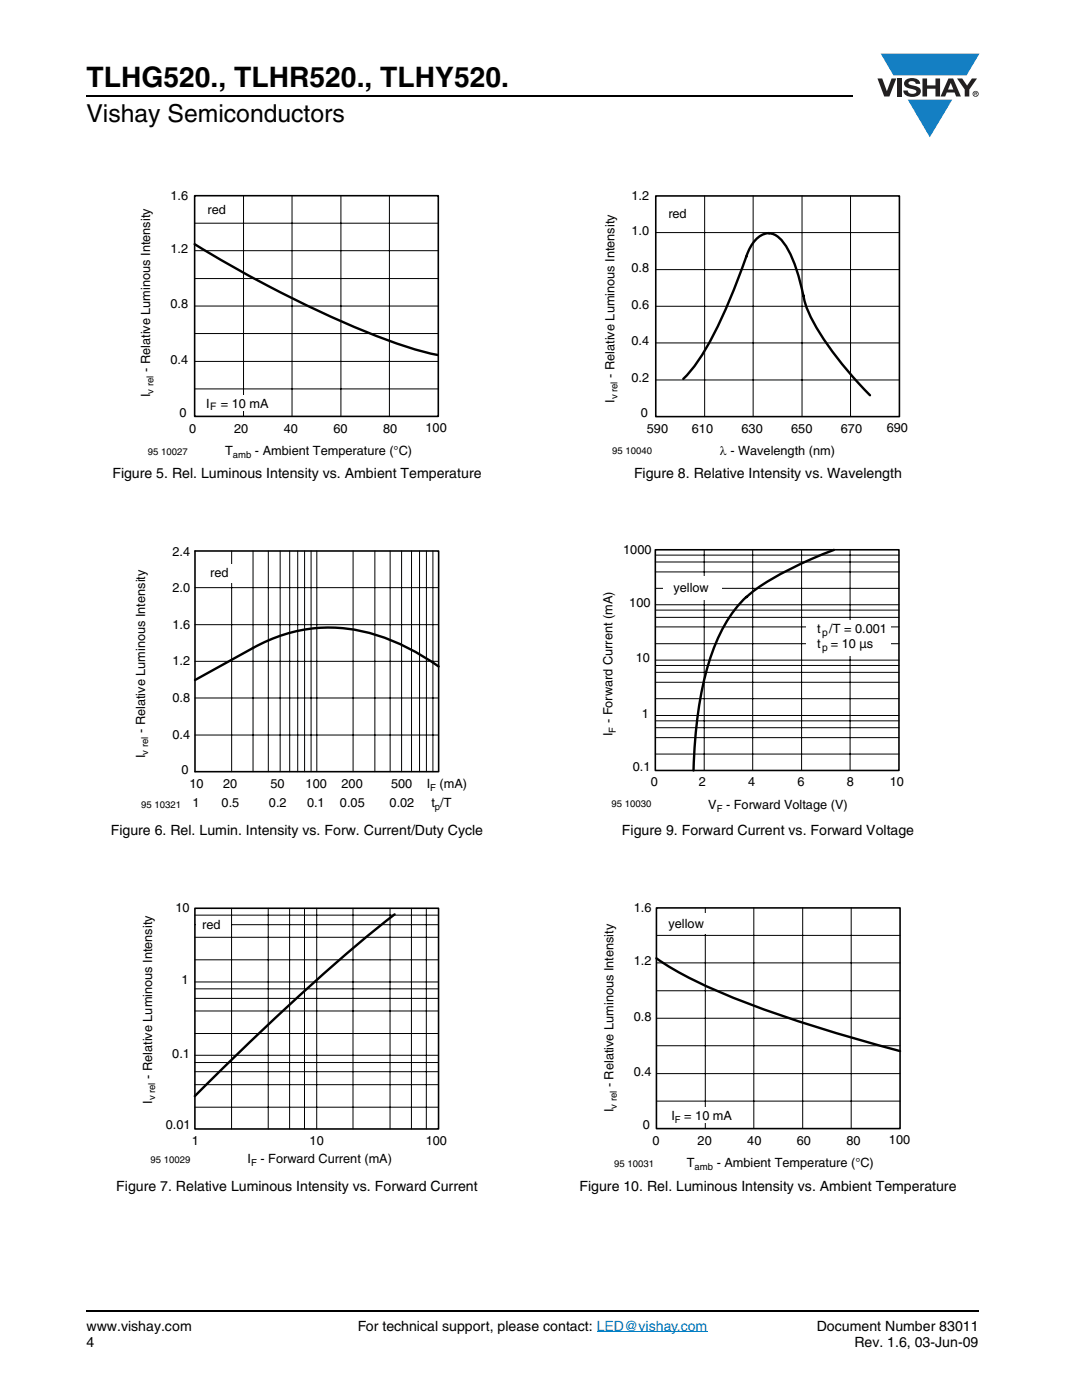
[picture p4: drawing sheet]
<svg xmlns="http://www.w3.org/2000/svg" width="216mm" height="279mm" viewBox="0 0 216 279" stroke-linecap="round" stroke-linejoin="round" font-family="sans-serif">
<path d="M17.1 18.9h.2v.3h-.2zM17.1 261.5h.2v.4h-.2z" fill="#000"/>
<path d="M17.3 19.1h152.9M17.3 261.7h178.1" fill="none" stroke="#000" stroke-width=".36"/>
<path d="M175.1 10.7h20.4v16.7h-20.4z" fill="#fff"/>
<g fill="#147fc3">
<path d="M175.7 10.7h19.7l-2.5 4.4h-3.8h-10.8z"/>
<path d="M181.1 19.9h8.9l-4.5 7.5z"/>
</g>
<g fill="#231f20">
<path d="M175.1 15.7h.9l1 2.5 .9-2.5h.9l-1.3 3.6h-1.1z"/>
<path d="M179 15.7h.9v3.6h-.9z"/>
<path d="M180.7 16a2.1 2.1 0 0 1 2.8 .3l.1 .4h-.9a.79 .79 0 0 0-.7-.5 .79 .79 0 0 0-.7 .4l.2 .3 1 .2a1.08 1.08 0 0 1 1.2 1.1 1.08 1.08 0 0 1-1.1 1.1 1.73 1.73 0 0 1-2.4-1.2h.9a.96 .96 0 0 0 .8 .6 .96 .96 0 0 0 1-.4 1.31 1.31 0 0 0-1.3-.6 1.03 1.03 0 0 1-1-.6 1.03 1.03 0 0 1 .1-1.1z"/>
<path d="M184.1 15.7h.9v1.3h1.7v-1.3h.9v3.6h-.9v-1.6h-1.7v1.6h-.9z"/>
<path d="M191 15.7h1l1 1.4 .9-1.4h1.1l-1.6 2.2v1.4h-.9v-1.4z"/>
<path d="M189.7 16.5l.5 1.4h-1zM189.2 15.7l-1.5 3.6h.9l.3-.8h1.6l.3 .8h.9l-1.5-3.6z"/>
<path d="M194.2 18.7a.46 .46 0 0 1 .9 0 .46 .46 0 0 1-.9 0zM194.1 18.7a.6 .6 0 0 0 1.2 0 .6 .6 0 0 0-1.2 0z"/>
<path d="M194.6 18.5h.2v.2h-.2zM194.4 18.4v.7h.2v-.3l.3 .3-.1-.3 .1-.2v-.2z"/>
</g>
<path d="M119.1 265.8h22" fill="none" stroke="#007ec4" stroke-width=".2"/>
<path d="M38.8 39.1h48.7v44h-48.7z" fill="none" stroke="#000" stroke-width=".32"/>
<path d="M48.6 39.1v44M58.3 39.1v44M68 39.1v44M77.7 39.1v44M38.8 55.6h48.7M38.8 50h48.7M38.8 44.5h48.7M38.8 77.6h48.7M38.8 72.1h48.7M38.8 66.6h48.7M38.8 61.1h48.7" fill="none" stroke="#000" stroke-width=".2"/>
<path d="M38.8 48.7a234.3 234.3 0 0 0 40.2 19.8l4.6 1.5 3.8 .8" fill="none" stroke="#000" stroke-width=".48"/>
<path d="M39.6 78.8h12.3v3.1h-12.3z" fill="#fff"/>
<path d="M38.9 110h48.6v44h-48.6z" fill="none" stroke="#000" stroke-width=".32"/>
<g fill="none" stroke="#000" stroke-width=".2">
<path d="M38.9 117.3h48.6M46.2 110v44M50.5 110v44M53.5 110v44M55.9 110v44M57.8 110v44M59.4 110v44M60.8 110v44M62.1 110v44M63.2 110v44M70.5 110v44M74.8 110v44"/>
<path d="M77.8 110v44M80.1 110v44M82.1 110v44M83.7 110v44M85.1 110v44M86.4 110v44M38.9 139.3h48.6M38.9 132h48.6M38.9 124.7h48.6M38.9 146.7h48.6"/>
</g>
<path d="M87.5 133a38.1 38.1 0 0 0-22.8-7.7 31.1 31.1 0 0 0-14.2 4l-11.6 6.4" fill="none" stroke="#000" stroke-width=".48"/>
<path d="M41.1 112.7h7.9v3.7h-7.9z" fill="#fff"/>
<path d="M38.9 181.3h48.6v44h-48.6z" fill="none" stroke="#000" stroke-width=".32"/>
<g fill="none" stroke="#000" stroke-width=".2">
<path d="M38.9 196h48.6M38.9 197.3h48.6M38.9 199.2h48.6M38.9 182.6h48.6M38.9 184.5h48.6M38.9 187.1h48.6M38.9 191.6h48.6M46.2 181.3v44M53.5 181.3v44M57.8 181.3v44M60.8 181.3v44M63.2 181.3v44"/>
<path d="M70.4 181.3v44M77.8 181.3v44M82.1 181.3v44M85.1 181.3v44M38.9 210.6h48.6M38.9 212.1h48.6M38.9 213.9h48.6M38.9 216.5h48.6M38.9 201.8h48.6M38.9 206.3h48.6M38.9 221h48.6"/>
</g>
<path d="M78.7 182.5a447.6 447.6 0 0 0-38.1 34.5l-1.7 1.8" fill="none" stroke="#000" stroke-width=".48"/>
<path d="M39.1 182.9h6.9v3.7h-6.9z" fill="#fff"/>
<path d="M130.8 39.1h48.7v44h-48.7z" fill="none" stroke="#000" stroke-width=".32"/>
<path d="M140.6 39.1v44M150.3 39.1v44M160 39.1v44M169.7 39.1v44M130.8 53.8h48.7M130.8 46.4h48.7M130.8 75.8h48.7M130.8 68.4h48.7M130.8 61.1h48.7" fill="none" stroke="#000" stroke-width=".2"/>
<path d="M153.5 46.5a4.4 4.4 0 0 0-3.8 2.8l-.4 .9a109.4 109.4 0 0 1-9.2 20.6l-2.3 3.2-1.5 1.6M153.5 46.6a4.1 4.1 0 0 1 3.2 2.3 28.8 28.8 0 0 1 3.6 10.2M160.3 59a22.9 22.9 0 0 0 4.2 8.9 80.3 80.3 0 0 0 9.1 11" fill="none" stroke="#000" stroke-width=".48"/>
<path d="M132.4 41.2h7.1v3h-7.1z" fill-rule="evenodd" fill="#fff"/>
<path d="M130.8 109.7h48.6v44.1h-48.6z" fill="none" stroke="#000" stroke-width=".32"/>
<g fill="none" stroke="#000" stroke-width=".2">
<path d="M130.8 117.4h48.6M130.8 114.1h48.6M130.8 112.2h48.6M130.8 110.8h48.6M140.5 109.7v44.1M150.2 109.7v44.1M159.9 109.7v44.1M169.6 109.7v44.1M130.8 128.5h48.6M130.8 125.1h48.6M130.8 123.2h48.6M130.8 121.8h48.6"/>
<path d="M130.8 139.4h48.6M130.8 136.2h48.6M130.8 134.2h48.6M130.8 132.8h48.6M130.8 120.7h48.6M130.8 131.7h48.6M130.8 150.5h48.6M130.8 147.2h48.6M130.8 145.2h48.6M130.8 143.9h48.6M130.8 142.8h48.6"/>
</g>
<path d="M148.9 119.1a30.4 30.4 0 0 0-7.8 14.2 83.3 83.3 0 0 0-2.7 20.5M166.4 109.7a73.4 73.4 0 0 0-16.2 8.4l-1.2 1.1" fill="none" stroke="#000" stroke-width=".48"/>
<g fill="#fff">
<path d="M132.4 115.1h11.7v4.6h-11.7z"/>
<path d="M160.9 123.9h16.9v7h-16.9z"/>
</g>
<path d="M131 181.2h48.6v44h-48.6z" fill="none" stroke="#000" stroke-width=".32"/>
<path d="M131 197.7h48.6M131 192.2h48.6M131 186.7h48.6M140.7 181.2v44M150.4 181.2v44M160.2 181.2v44M169.8 181.2v44M131 219.8h48.6M131 214.3h48.6M131 208.7h48.6M131 203.2h48.6" fill="none" stroke="#000" stroke-width=".2"/>
<path d="M131 191.2a89.9 89.9 0 0 0 20.6 9.9 329.6 329.6 0 0 0 28 8.7" fill="none" stroke="#000" stroke-width=".48"/>
<g fill="#fff">
<path d="M132 182.3h10.6v4h-10.6z"/>
<path d="M132 221h12.3v3h-12.3z"/>
</g>
<text font-size="5.6" x="17.3" y="17.4">TLHG520., TLHR520., TLHY520.</text>
<text font-size="4.9" x="17.3" y="24.4">Vishay Semiconductors</text>
<g font-size="2.8">
<text x="22.4" y="95.4">Figure 5. Rel. Luminous Intensity vs. Ambient Temperature</text>
<text x="126.5" y="95.4">Figure 8. Relative Intensity vs. Wavelength</text>
<text x="22.1" y="166.6">Figure 6. Rel. Lumin. Intensity vs. Forw. Current/Duty Cycle</text>
<text x="124.1" y="166.6">Figure 9. Forward Current vs. Forward Voltage</text>
<text x="23.2" y="237.8">Figure 7. Relative Luminous Intensity vs. Forward Current</text>
<text x="115.6" y="237.8">Figure 10. Rel. Luminous Intensity vs. Ambient Temperature</text>
<text x="17.3" y="265.6">www.vishay.com</text>
<text x="17.3" y="268.8">4</text>
<text x="71.4" y="265.6">For technical support, please contact: LED@vishay.com</text>
<text x="163" y="265.6">Document Number 83011</text>
<text x="170.5" y="268.8">Rev. 1.6, 03-Jun-09</text>
</g>
<g font-size="2.5">
<text x="34" y="39.8">1.6</text>
<text x="126" y="39.9">1.2</text>
<text x="41.4" y="42.8">red</text>
<text x="126" y="46.9">1.0</text>
<text x="133.4" y="43.5">red</text>
<text x="34" y="50.5">1.2</text>
<text x="126" y="54.3">0.8</text>
<text x="34" y="61.5">0.8</text>
<text x="126" y="61.6">0.6</text>
<text x="126" y="68.9">0.4</text>
<text x="30" y="74.2" transform="rotate(-90 30 74.2)">- Relative Luminous Intensity</text>
<text x="34" y="72.6">0.4</text>
<text x="122.6" y="75.4" transform="rotate(-90 122.6 75.4)">- Relative Luminous Intensity</text>
<text x="126" y="76.3">0.2</text>
<text x="30" y="79.2" transform="rotate(-90 30 79.2)">I</text>
<text x="35.8" y="83.2">0</text>
<text x="41.1" y="81.3">I</text>
<text x="44" y="81.3">= 10 mA</text>
<text x="122.6" y="80.4" transform="rotate(-90 122.6 80.4)">I</text>
<text x="127.9" y="83.2">0</text>
<text x="37.7" y="86.5">0</text>
<text x="46.7" y="86.5">20</text>
<text x="56.6" y="86.5">40</text>
<text x="66.6" y="86.5">60</text>
<text x="76.5" y="86.5">80</text>
<text x="84.9" y="86.2">100</text>
<text x="129.1" y="86.5">590</text>
<text x="138.1" y="86.5">610</text>
<text x="148" y="86.5">630</text>
<text x="157.9" y="86.5">650</text>
<text x="167.8" y="86.5">670</text>
<text x="176.9" y="86.3">690</text>
<text x="44.9" y="90.7">T</text>
<text x="50.9" y="90.7">- Ambient Temperature (°C)</text>
<text x="143.6" y="90.8">λ - Wavelength (nm)</text>
<text x="34.4" y="111">2.4</text>
<text x="124.3" y="110.5">1000</text>
<text x="34.4" y="118.1">2.0</text>
<text x="42" y="115.2">red</text>
<text x="134.4" y="118.1">yellow</text>
<text x="34.4" y="125.4">1.6</text>
<text x="125.6" y="121.2">100</text>
<text x="163.1" y="126.4">t /T = 0.001</text>
<text x="163.1" y="129.4">t</text>
<text x="165.8" y="129.4">= 10 µs</text>
<text x="34.4" y="132.8">1.2</text>
<text x="126.9" y="132.2">10</text>
<text x="34.4" y="140.1">0.8</text>
<text x="128.1" y="143.2">1</text>
<text x="29" y="146.3" transform="rotate(-90 29 146.3)">- Relative Luminous Intensity</text>
<text x="34.4" y="147.5">0.4</text>
<text x="122.2" y="146.9" transform="rotate(-90 122.2 146.9)">I</text>
<text x="122.2" y="144.3" transform="rotate(-90 122.2 144.3)">- Forward Current (mA)</text>
<text x="29" y="151.3" transform="rotate(-90 29 151.3)">I</text>
<text x="36.2" y="154.4">0</text>
<text x="126.3" y="153.8">0.1</text>
<text x="37.8" y="157.4">10</text>
<text x="38.4" y="161.1">1</text>
<text x="44.2" y="161.1">0.5</text>
<text x="44.5" y="157.4">20</text>
<text x="53.7" y="161.1">0.2</text>
<text x="54" y="157.4">50</text>
<text x="61" y="157.4">100</text>
<text x="61.3" y="161.1">0.1</text>
<text x="67.8" y="161.1">0.05</text>
<text x="68.1" y="157.4">200</text>
<text x="77.7" y="161.1">0.02</text>
<text x="78" y="157.4">500</text>
<text x="85.2" y="157.3">I</text>
<text x="86.1" y="161.1">t /T</text>
<text x="87.7" y="157.3">(mA)</text>
<text x="129.9" y="156.9">0</text>
<text x="139.4" y="156.9">2</text>
<text x="141.3" y="161.4">V</text>
<text x="144.9" y="161.4">- Forward Voltage (V)</text>
<text x="149.3" y="156.9">4</text>
<text x="159.1" y="156.9">6</text>
<text x="169" y="156.9">8</text>
<text x="177.5" y="156.9">10</text>
<text x="35" y="182">10</text>
<text x="40.4" y="185.4">red</text>
<text x="126.5" y="182">1.6</text>
<text x="133.4" y="185.1">yellow</text>
<text x="36.2" y="196.4">1</text>
<text x="126.5" y="192.6">1.2</text>
<text x="126.5" y="203.7">0.8</text>
<text x="30.4" y="215.3" transform="rotate(-90 30.4 215.3)">- Relative Luminous Intensity</text>
<text x="34.4" y="211.1">0.1</text>
<text x="126.5" y="214.7">0.4</text>
<text x="30.4" y="220.3" transform="rotate(-90 30.4 220.3)">I</text>
<text x="122.4" y="217" transform="rotate(-90 122.4 217)">- Relative Luminous Intensity</text>
<text x="33.1" y="225.4">0.01</text>
<text x="122.4" y="222" transform="rotate(-90 122.4 222)">I</text>
<text x="128.3" y="225.3">0</text>
<text x="134" y="223.5">I</text>
<text x="136.5" y="223.5">= 10 mA</text>
<text x="38.3" y="228.4">1</text>
<text x="49.4" y="232">I</text>
<text x="52" y="232">- Forward Current (mA)</text>
<text x="61.8" y="228.4">10</text>
<text x="85" y="228.4">100</text>
<text x="130.2" y="228.6">0</text>
<text x="137" y="232.9">T</text>
<text x="139.2" y="228.6">20</text>
<text x="143" y="232.9">- Ambient Temperature (°C)</text>
<text x="149.1" y="228.6">40</text>
<text x="159" y="228.6">60</text>
<text x="168.9" y="228.6">80</text>
<text x="177.4" y="228.4">100</text>
</g>
<g font-size="2.1">
<text x="42" y="81.8">F</text>
<text x="164.1" y="126.9">p</text>
<text x="164.1" y="129.8">p</text>
</g>
<g font-size="1.9">
<text x="30.6" y="78.5" transform="rotate(-90 30.6 78.5)">v rel</text>
<text x="123.2" y="79.7" transform="rotate(-90 123.2 79.7)">v rel</text>
<text x="29.5" y="90.8">95 10027</text>
<text x="46.5" y="91.4">amb</text>
<text x="122.2" y="90.5">95 10040</text>
<text x="122.9" y="146.2" transform="rotate(-90 122.9 146.2)">F</text>
<text x="29.6" y="150.6" transform="rotate(-90 29.6 150.6)">v rel</text>
<text x="28.2" y="161.3">95 10321</text>
<text x="85.9" y="157.9">F</text>
<text x="86.8" y="161.7">p</text>
<text x="122" y="161.1">95 10030</text>
<text x="143" y="162">F</text>
<text x="31" y="219.6" transform="rotate(-90 31 219.6)">v rel</text>
<text x="123.1" y="221.3" transform="rotate(-90 123.1 221.3)">v rel</text>
<text x="134.7" y="224.1">F</text>
<text x="30" y="232.1">95 10029</text>
<text x="50.1" y="232.7">F</text>
<text x="122.6" y="232.9">95 10031</text>
<text x="138.6" y="233.5">amb</text>
</g>
</svg>
